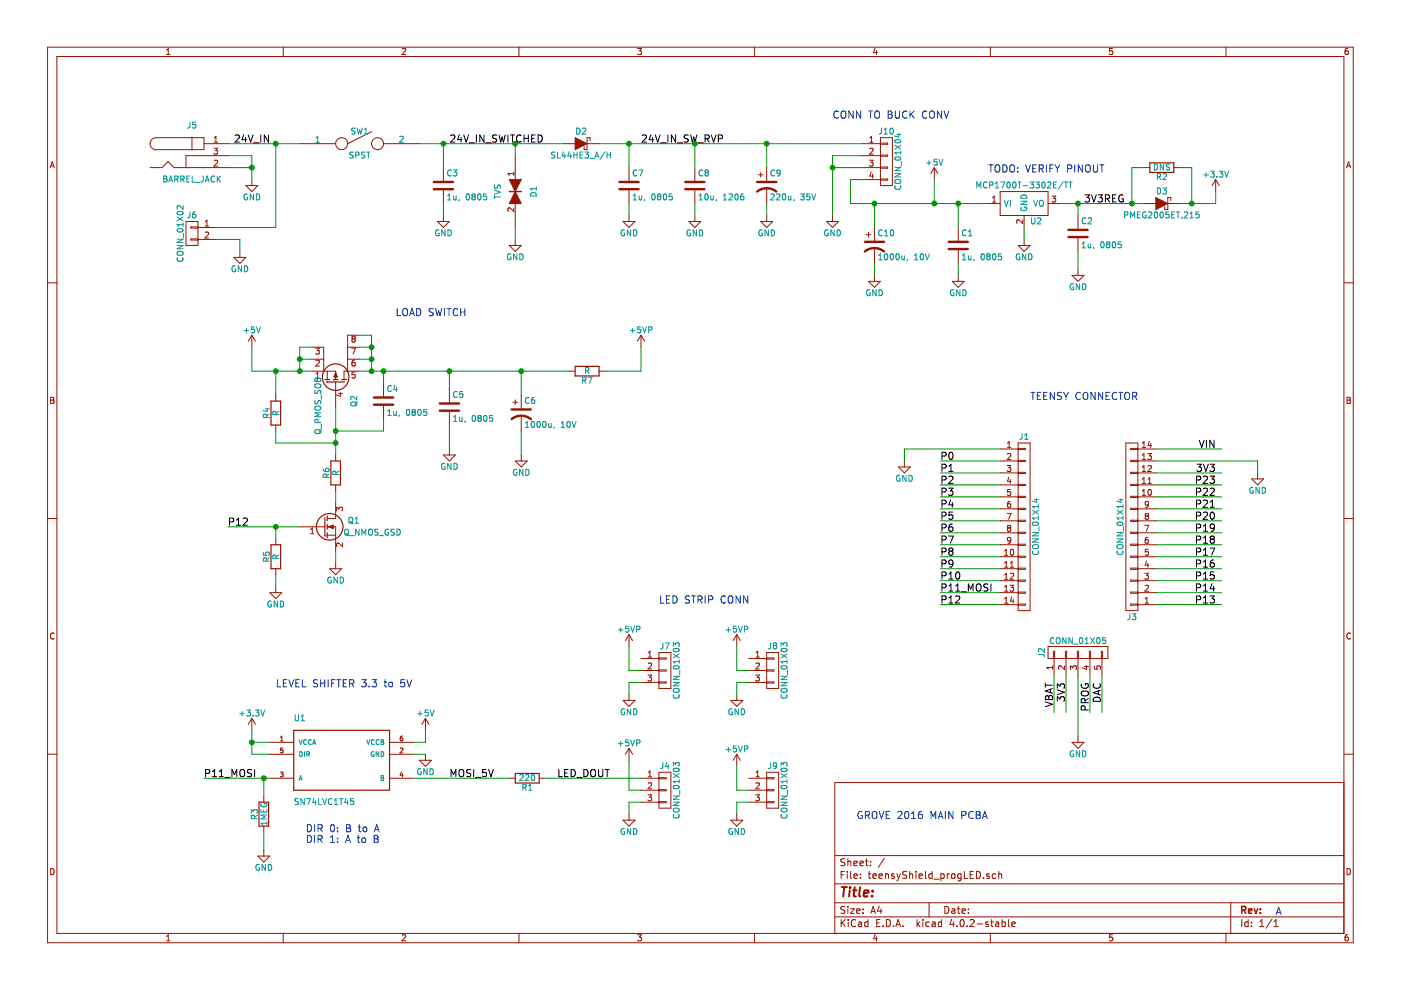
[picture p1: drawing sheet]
EESchema Schematic File Version 2
LIBS:teensyShield_progLED-rescue
LIBS:power
LIBS:device
LIBS:transistors
LIBS:conn
LIBS:linear
LIBS:regul
LIBS:74xx
LIBS:cmos4000
LIBS:adc-dac
LIBS:memory
LIBS:xilinx
LIBS:microcontrollers
LIBS:dsp
LIBS:microchip
LIBS:analog_switches
LIBS:motorola
LIBS:texas
LIBS:intel
LIBS:audio
LIBS:interface
LIBS:digital-audio
LIBS:philips
LIBS:display
LIBS:cypress
LIBS:siliconi
LIBS:opto
LIBS:atmel
LIBS:contrib
LIBS:valves
LIBS:SN74LVC1T45
LIBS:DiscreteSemiCustom
LIBS:teensyShield_progLED-cache
EELAYER 25 0
EELAYER END
$Descr A4 11693 8268
encoding utf-8
Sheet 1 1
Title ""
Date ""
Rev ""
Comp ""
Comment1 ""
Comment2 ""
Comment3 ""
Comment4 ""
$EndDescr
$Comp
L CONN_01X14 J1
U 1 1
P 8550 4400
F 0 "J1" H 8550 5150 50  0000 C CNN
F 1 "CONN_01X14" V 8650 4400 50  0000 C CNN
F 2 "Pin_Headers:Pin_Header_Straight_1x14" H 8550 4400 50  0001 C CNN
F 3 "" H 8550 4400 50  0000 C CNN
	1    8550 4400
	1    0    0    -1  
$EndComp
$Comp
L CONN_01X14 J3
U 1 1
P 9450 4400
F 0 "J3" H 9450 5150 50  0000 C CNN
F 1 "CONN_01X14" V 9550 4400 50  0000 C CNN
F 2 "Pin_Headers:Pin_Header_Straight_1x14" H 9450 4400 50  0001 C CNN
F 3 "" H 9450 4400 50  0000 C CNN
	1    9450 4400
	-1   0    0    1   
$EndComp
$Comp
L CONN_01X05 J2
U 1 1
P 9000 5450
F 0 "J2" H 9000 5750 50  0000 C CNN
F 1 "CONN_01X05" V 9100 5450 50  0000 C CNN
F 2 "Pin_Headers:Pin_Header_Straight_1x05" H 9000 5450 50  0001 C CNN
F 3 "" H 9000 5450 50  0000 C CNN
	1    9000 5450
	0    -1   -1   0   
$EndComp
Text Label 7850 3850 0    60   ~ 0
P0
Text Label 7850 3950 0    60   ~ 0
P1
Text Label 7850 4050 0    60   ~ 0
P2
Text Label 7850 4150 0    60   ~ 0
P3
Text Label 7850 4250 0    60   ~ 0
P4
Text Label 7850 4350 0    60   ~ 0
P5
Text Label 7850 4450 0    60   ~ 0
P6
Text Label 7850 4550 0    60   ~ 0
P7
Text Label 7850 4650 0    60   ~ 0
P8
Text Label 7850 4750 0    60   ~ 0
P9
Text Label 7850 4850 0    60   ~ 0
P10
Text Label 7850 4950 0    60   ~ 0
P11_MOSI
Text Label 7850 5050 0    60   ~ 0
P12
Text Label 10150 5050 2    60   ~ 0
P13
Text Label 10150 4950 2    60   ~ 0
P14
Text Label 10150 4850 2    60   ~ 0
P15
Text Label 10150 4750 2    60   ~ 0
P16
Text Label 10150 4650 2    60   ~ 0
P17
Text Label 10150 4550 2    60   ~ 0
P18
Text Label 10150 4450 2    60   ~ 0
P19
Text Label 10150 4350 2    60   ~ 0
P20
Text Label 10150 4250 2    60   ~ 0
P21
Text Label 10150 4150 2    60   ~ 0
P22
Text Label 10150 4050 2    60   ~ 0
P23
Text Label 10150 3950 2    60   ~ 0
3V3
Text Label 10150 3750 2    60   ~ 0
VIN
Text Label 8800 5700 3    60   ~ 0
VBAT
Text Label 8900 5700 3    60   ~ 0
3V3
Text Label 9100 5700 3    60   ~ 0
PROG
Text Label 9200 5700 3    60   ~ 0
DAC
$Comp
L CONN_01X03 J4
U 1 1
P 5550 6600
F 0 "J4" H 5550 6800 50  0000 C CNN
F 1 "CONN_01X03" V 5650 6600 50  0000 C CNN
F 2 "Pin_Headers:Pin_Header_Straight_1x03" H 5550 6600 50  0001 C CNN
F 3 "" H 5550 6600 50  0000 C CNN
	1    5550 6600
	1    0    0    -1  
$EndComp
$Comp
L +5V #PWR01
U 1 1
P 3550 6100
F 0 "#PWR01" H 3550 5950 50  0001 C CNN
F 1 "+5V" H 3550 6240 50  0000 C CNN
F 2 "" H 3550 6100 50  0000 C CNN
F 3 "" H 3550 6100 50  0000 C CNN
	1    3550 6100
	1    0    0    -1  
$EndComp
Text Label 4650 6500 0    60   ~ 0
LED_DOUT
$Comp
L R R1
U 1 1
P 4400 6500
F 0 "R1" V 4480 6500 50  0000 C CNN
F 1 "220" V 4400 6500 50  0000 C CNN
F 2 "Resistors_SMD:R_0805_HandSoldering" V 4330 6500 50  0001 C CNN
F 3 "" H 4400 6500 50  0000 C CNN
	1    4400 6500
	0    1    1    0   
$EndComp
Text Label 1700 6500 0    60   ~ 0
P11_MOSI
$Comp
L GND #PWR02
U 1 1
P 7550 3850
F 0 "#PWR02" H 7550 3600 50  0001 C CNN
F 1 "GND" H 7550 3700 50  0000 C CNN
F 2 "" H 7550 3850 50  0000 C CNN
F 3 "" H 7550 3850 50  0000 C CNN
	1    7550 3850
	1    0    0    -1  
$EndComp
$Comp
L SN74LVC1T45 U1
U 1 1
P 2850 6300
F 0 "U1" H 2450 6600 50  0000 L CNN
F 1 "SN74LVC1T45" H 2450 5900 50  0000 L CNN
F 2 "TO_SOT_Packages_SMD:SOT-23-6" H 2850 6300 50  0001 L CNN
F 3 "" H 2850 6300 60  0000 C CNN
	1    2850 6300
	1    0    0    -1  
$EndComp
$Comp
L GND #PWR03
U 1 1
P 3550 6300
F 0 "#PWR03" H 3550 6050 50  0001 C CNN
F 1 "GND" H 3550 6150 50  0000 C CNN
F 2 "" H 3550 6300 50  0000 C CNN
F 3 "" H 3550 6300 50  0000 C CNN
	1    3550 6300
	1    0    0    -1  
$EndComp
$Comp
L +3.3V #PWR04
U 1 1
P 2100 6100
F 0 "#PWR04" H 2100 5950 50  0001 C CNN
F 1 "+3.3V" H 2100 6240 50  0000 C CNN
F 2 "" H 2100 6100 50  0000 C CNN
F 3 "" H 2100 6100 50  0000 C CNN
	1    2100 6100
	1    0    0    -1  
$EndComp
Text Notes 2550 7050 0    60   ~ 0
DIR 0: B to A\nDIR 1: A to B
$Comp
L GND #PWR05
U 1 1
P 5250 6800
F 0 "#PWR05" H 5250 6550 50  0001 C CNN
F 1 "GND" H 5250 6650 50  0000 C CNN
F 2 "" H 5250 6800 50  0000 C CNN
F 3 "" H 5250 6800 50  0000 C CNN
	1    5250 6800
	1    0    0    -1  
$EndComp
Text Label 3750 6500 0    60   ~ 0
MOSI_5V
$Comp
L MCP1754ST-3302E/MB U2
U 1 1
P 8550 1700
F 0 "U2" H 8650 1550 50  0000 C CNN
F 1 "MCP1700T-3302E/TT" H 8550 1850 50  0000 C CNN
F 2 "TO_SOT_Packages_SMD:SOT-23" H 8550 1700 50  0001 C CNN
F 3 "" H 8550 1700 50  0000 C CNN
	1    8550 1700
	1    0    0    -1  
$EndComp
$Comp
L BARREL_JACK J5
U 1 1
P 1600 1300
F 0 "J5" H 1600 1550 50  0000 C CNN
F 1 "BARREL_JACK" H 1600 1100 50  0000 C CNN
F 2 "" H 1600 1300 50  0001 C CNN
F 3 "" H 1600 1300 50  0000 C CNN
	1    1600 1300
	1    0    0    -1  
$EndComp
$Comp
L C C1
U 1 1
P 8000 2050
F 0 "C1" H 8025 2150 50  0000 L CNN
F 1 "1u, 0805" H 8025 1950 50  0000 L CNN
F 2 "Capacitors_SMD:C_0805_HandSoldering" H 8038 1900 50  0001 C CNN
F 3 "" H 8000 2050 50  0000 C CNN
	1    8000 2050
	1    0    0    -1  
$EndComp
Text Notes 2300 5750 0    60   ~ 0
LEVEL SHIFTER 3.3 to 5V
Text Notes 8250 1450 0    60   ~ 0
TODO: VERIFY PINOUT
$Comp
L D_Schottky D3
U 1 1
P 9700 1700
F 0 "D3" H 9700 1800 50  0000 C CNN
F 1 "PMEG2005ET,215" H 9700 1600 50  0000 C CNN
F 2 "TO_SOT_Packages_SMD:SOT-23" H 9700 1700 50  0001 C CNN
F 3 "" H 9700 1700 50  0000 C CNN
	1    9700 1700
	-1   0    0    -1  
$EndComp
$Comp
L C C2
U 1 1
P 9000 1950
F 0 "C2" H 9025 2050 50  0000 L CNN
F 1 "1u, 0805" H 9025 1850 50  0000 L CNN
F 2 "Capacitors_SMD:C_0805_HandSoldering" H 9038 1800 50  0001 C CNN
F 3 "" H 9000 1950 50  0000 C CNN
	1    9000 1950
	1    0    0    -1  
$EndComp
$Comp
L GND #PWR06
U 1 1
P 8000 2300
F 0 "#PWR06" H 8000 2050 50  0001 C CNN
F 1 "GND" H 8000 2150 50  0000 C CNN
F 2 "" H 8000 2300 50  0000 C CNN
F 3 "" H 8000 2300 50  0000 C CNN
	1    8000 2300
	1    0    0    -1  
$EndComp
$Comp
L GND #PWR07
U 1 1
P 9000 2250
F 0 "#PWR07" H 9000 2000 50  0001 C CNN
F 1 "GND" H 9000 2100 50  0000 C CNN
F 2 "" H 9000 2250 50  0000 C CNN
F 3 "" H 9000 2250 50  0000 C CNN
	1    9000 2250
	1    0    0    -1  
$EndComp
$Comp
L GND #PWR08
U 1 1
P 8550 2000
F 0 "#PWR08" H 8550 1750 50  0001 C CNN
F 1 "GND" H 8550 1850 50  0000 C CNN
F 2 "" H 8550 2000 50  0000 C CNN
F 3 "" H 8550 2000 50  0000 C CNN
	1    8550 2000
	1    0    0    -1  
$EndComp
$Comp
L R R2
U 1 1
P 9700 1400
F 0 "R2" V 9780 1400 50  0000 C CNN
F 1 "DNS" V 9700 1400 50  0000 C CNN
F 2 "Resistors_SMD:R_0805_HandSoldering" V 9630 1400 50  0001 C CNN
F 3 "" H 9700 1400 50  0000 C CNN
	1    9700 1400
	0    1    1    0   
$EndComp
Text Label 9050 1700 0    60   ~ 0
3V3REG
$Comp
L +3.3V #PWR09
U 1 1
P 10150 1600
F 0 "#PWR09" H 10150 1450 50  0001 C CNN
F 1 "+3.3V" H 10150 1740 50  0000 C CNN
F 2 "" H 10150 1600 50  0000 C CNN
F 3 "" H 10150 1600 50  0000 C CNN
	1    10150 1600
	1    0    0    -1  
$EndComp
$Comp
L GND #PWR010
U 1 1
P 10500 3950
F 0 "#PWR010" H 10500 3700 50  0001 C CNN
F 1 "GND" H 10500 3800 50  0000 C CNN
F 2 "" H 10500 3950 50  0000 C CNN
F 3 "" H 10500 3950 50  0000 C CNN
	1    10500 3950
	1    0    0    -1  
$EndComp
$Comp
L GND #PWR011
U 1 1
P 9000 6150
F 0 "#PWR011" H 9000 5900 50  0001 C CNN
F 1 "GND" H 9000 6000 50  0000 C CNN
F 2 "" H 9000 6150 50  0000 C CNN
F 3 "" H 9000 6150 50  0000 C CNN
	1    9000 6150
	1    0    0    -1  
$EndComp
$Comp
L GND #PWR012
U 1 1
P 2100 1500
F 0 "#PWR012" H 2100 1250 50  0001 C CNN
F 1 "GND" H 2100 1350 50  0000 C CNN
F 2 "" H 2100 1500 50  0000 C CNN
F 3 "" H 2100 1500 50  0000 C CNN
	1    2100 1500
	1    0    0    -1  
$EndComp
$Comp
L GND #PWR013
U 1 1
P 4300 2000
F 0 "#PWR013" H 4300 1750 50  0001 C CNN
F 1 "GND" H 4300 1850 50  0000 C CNN
F 2 "" H 4300 2000 50  0000 C CNN
F 3 "" H 4300 2000 50  0000 C CNN
	1    4300 2000
	1    0    0    -1  
$EndComp
$Comp
L R R3
U 1 1
P 2200 6800
F 0 "R3" V 2280 6800 50  0000 C CNN
F 1 "1MEG" V 2200 6800 50  0000 C CNN
F 2 "Resistors_SMD:R_0805_HandSoldering" V 2130 6800 50  0001 C CNN
F 3 "" H 2200 6800 50  0000 C CNN
	1    2200 6800
	-1   0    0    1   
$EndComp
$Comp
L GND #PWR014
U 1 1
P 2200 7100
F 0 "#PWR014" H 2200 6850 50  0001 C CNN
F 1 "GND" H 2200 6950 50  0000 C CNN
F 2 "" H 2200 7100 50  0000 C CNN
F 3 "" H 2200 7100 50  0000 C CNN
	1    2200 7100
	1    0    0    -1  
$EndComp
$Comp
L CONN_01X02 J6
U 1 1
P 1600 1950
F 0 "J6" H 1600 2100 50  0000 C CNN
F 1 "CONN_01X02" V 1700 1950 50  0000 C CNN
F 2 "Pin_Headers:Pin_Header_Straight_1x02" H 1600 1950 50  0001 C CNN
F 3 "" H 1600 1950 50  0000 C CNN
	1    1600 1950
	-1   0    0    -1  
$EndComp
$Comp
L GND #PWR015
U 1 1
P 2000 2100
F 0 "#PWR015" H 2000 1850 50  0001 C CNN
F 1 "GND" H 2000 1950 50  0000 C CNN
F 2 "" H 2000 2100 50  0000 C CNN
F 3 "" H 2000 2100 50  0000 C CNN
	1    2000 2100
	1    0    0    -1  
$EndComp
$Comp
L D_Schottky D2
U 1 1
P 4850 1200
F 0 "D2" H 4850 1300 50  0000 C CNN
F 1 "SL44HE3_A/H" H 4850 1100 50  0000 C CNN
F 2 "Diodes_SMD:DO-214AB_Handsoldering" H 4850 1200 50  0001 C CNN
F 3 "" H 4850 1200 50  0000 C CNN
	1    4850 1200
	-1   0    0    -1  
$EndComp
$Comp
L C C3
U 1 1
P 3700 1550
F 0 "C3" H 3725 1650 50  0000 L CNN
F 1 "1u, 0805" H 3725 1450 50  0000 L CNN
F 2 "Capacitors_SMD:C_0805_HandSoldering" H 3738 1400 50  0001 C CNN
F 3 "" H 3700 1550 50  0000 C CNN
	1    3700 1550
	1    0    0    -1  
$EndComp
$Comp
L GND #PWR016
U 1 1
P 3700 1800
F 0 "#PWR016" H 3700 1550 50  0001 C CNN
F 1 "GND" H 3700 1650 50  0000 C CNN
F 2 "" H 3700 1800 50  0000 C CNN
F 3 "" H 3700 1800 50  0000 C CNN
	1    3700 1800
	1    0    0    -1  
$EndComp
$Comp
L TVS D1
U 1 1
P 4300 1600
F 0 "D1" H 4300 1750 50  0000 C CNN
F 1 "TVS" H 4300 1450 50  0000 C CNN
F 2 "Diodes_SMD:DO-214AB_Handsoldering" H 4300 1600 50  0001 C CNN
F 3 "" H 4300 1600 50  0000 C CNN
F 4 "SMCJ24CA" H 4300 1600 60  0001 C CNN "MFG_PN"
	1    4300 1600
	0    1    1    0   
$EndComp
$Comp
L SPST SW1
U 1 1
P 3000 1200
F 0 "SW1" H 3000 1300 50  0000 C CNN
F 1 "SPST" H 3000 1100 50  0000 C CNN
F 2 "Resistors_SMD:R_0805_HandSoldering" H 3000 1200 50  0001 C CNN
F 3 "" H 3000 1200 50  0000 C CNN
	1    3000 1200
	1    0    0    -1  
$EndComp
$Comp
L C C7
U 1 1
P 5250 1550
F 0 "C7" H 5275 1650 50  0000 L CNN
F 1 "1u, 0805" H 5275 1450 50  0000 L CNN
F 2 "Capacitors_SMD:C_0805_HandSoldering" H 5288 1400 50  0001 C CNN
F 3 "" H 5250 1550 50  0000 C CNN
	1    5250 1550
	1    0    0    -1  
$EndComp
$Comp
L GND #PWR017
U 1 1
P 5250 1800
F 0 "#PWR017" H 5250 1550 50  0001 C CNN
F 1 "GND" H 5250 1650 50  0000 C CNN
F 2 "" H 5250 1800 50  0000 C CNN
F 3 "" H 5250 1800 50  0000 C CNN
	1    5250 1800
	1    0    0    -1  
$EndComp
$Comp
L C C8
U 1 1
P 5800 1550
F 0 "C8" H 5825 1650 50  0000 L CNN
F 1 "10u, 1206" H 5825 1450 50  0000 L CNN
F 2 "Capacitors_SMD:C_0805_HandSoldering" H 5838 1400 50  0001 C CNN
F 3 "" H 5800 1550 50  0000 C CNN
	1    5800 1550
	1    0    0    -1  
$EndComp
$Comp
L GND #PWR018
U 1 1
P 5800 1800
F 0 "#PWR018" H 5800 1550 50  0001 C CNN
F 1 "GND" H 5800 1650 50  0000 C CNN
F 2 "" H 5800 1800 50  0000 C CNN
F 3 "" H 5800 1800 50  0000 C CNN
	1    5800 1800
	1    0    0    -1  
$EndComp
$Comp
L CP1 C9
U 1 1
P 6400 1550
F 0 "C9" H 6425 1650 50  0000 L CNN
F 1 "220u, 35V" H 6425 1450 50  0000 L CNN
F 2 "Capacitors_SMD:c_elec_8x10" H 6400 1550 50  0001 C CNN
F 3 "" H 6400 1550 50  0000 C CNN
F 4 "EEE-1VA221UP" H 6400 1550 60  0001 C CNN "MFG_PN"
	1    6400 1550
	1    0    0    -1  
$EndComp
$Comp
L GND #PWR019
U 1 1
P 6400 1800
F 0 "#PWR019" H 6400 1550 50  0001 C CNN
F 1 "GND" H 6400 1650 50  0000 C CNN
F 2 "" H 6400 1800 50  0000 C CNN
F 3 "" H 6400 1800 50  0000 C CNN
	1    6400 1800
	1    0    0    -1  
$EndComp
$Comp
L CONN_01X04 J10
U 1 1
P 7400 1350
F 0 "J10" H 7400 1600 50  0000 C CNN
F 1 "CONN_01X04" V 7500 1350 50  0000 C CNN
F 2 "Pin_Headers:Pin_Header_Straight_1x04" H 7400 1350 50  0001 C CNN
F 3 "" H 7400 1350 50  0000 C CNN
	1    7400 1350
	1    0    0    -1  
$EndComp
$Comp
L +5V #PWR020
U 1 1
P 7800 1500
F 0 "#PWR020" H 7800 1350 50  0001 C CNN
F 1 "+5V" H 7800 1640 50  0000 C CNN
F 2 "" H 7800 1500 50  0000 C CNN
F 3 "" H 7800 1500 50  0000 C CNN
	1    7800 1500
	1    0    0    -1  
$EndComp
$Comp
L GND #PWR021
U 1 1
P 6950 1800
F 0 "#PWR021" H 6950 1550 50  0001 C CNN
F 1 "GND" H 6950 1650 50  0000 C CNN
F 2 "" H 6950 1800 50  0000 C CNN
F 3 "" H 6950 1800 50  0000 C CNN
	1    6950 1800
	1    0    0    -1  
$EndComp
Text Notes 6950 1000 0    60   ~ 0
CONN TO BUCK CONV
$Comp
L CP1 C10
U 1 1
P 7300 2050
F 0 "C10" H 7325 2150 50  0000 L CNN
F 1 "1000u, 10V" H 7325 1950 50  0000 L CNN
F 2 "Capacitors_SMD:c_elec_10x10" H 7300 2050 50  0001 C CNN
F 3 "" H 7300 2050 50  0000 C CNN
F 4 "EEE-1AA102P" H 7300 2050 60  0001 C CNN "MFG_PN"
	1    7300 2050
	1    0    0    -1  
$EndComp
$Comp
L GND #PWR022
U 1 1
P 7300 2300
F 0 "#PWR022" H 7300 2050 50  0001 C CNN
F 1 "GND" H 7300 2150 50  0000 C CNN
F 2 "" H 7300 2300 50  0000 C CNN
F 3 "" H 7300 2300 50  0000 C CNN
	1    7300 2300
	1    0    0    -1  
$EndComp
Text Label 1950 1200 0    60   ~ 0
24V_IN
Text Label 3750 1200 0    60   ~ 0
24V_IN_SWITCHED
Text Label 5350 1200 0    60   ~ 0
24V_IN_SW_RVP
Text Notes 5500 5050 0    60   ~ 0
LED STRIP CONN
$Comp
L Q_PMOS_SO8 Q2
U 1 1
P 2800 3200
F 0 "Q2" H 2700 3350 50  0000 R CNN
F 1 "Q_PMOS_SO8" H 2850 3050 50  0000 R CNN
F 2 "Housings_SOIC:SOIC-8_3.9x4.9mm_Pitch1.27mm" H 3000 3300 50  0001 C CNN
F 3 "" H 2800 3200 50  0000 C CNN
	1    2800 3200
	0    1    -1   0   
$EndComp
$Comp
L CP1 C6
U 1 1
P 4350 3450
F 0 "C6" H 4375 3550 50  0000 L CNN
F 1 "1000u, 10V" H 4375 3350 50  0000 L CNN
F 2 "Capacitors_SMD:c_elec_10x10" H 4350 3450 50  0001 C CNN
F 3 "" H 4350 3450 50  0000 C CNN
F 4 "EEE-1AA102P" H 4350 3450 60  0001 C CNN "MFG_PN"
	1    4350 3450
	1    0    0    -1  
$EndComp
$Comp
L R R7
U 1 1
P 4900 3100
F 0 "R7" V 4980 3100 50  0000 C CNN
F 1 "R" V 4900 3100 50  0000 C CNN
F 2 "Resistors_SMD:R_0805_HandSoldering" V 4830 3100 50  0001 C CNN
F 3 "" H 4900 3100 50  0000 C CNN
	1    4900 3100
	0    1    1    0   
$EndComp
$Comp
L +5VP #PWR023
U 1 1
P 5350 2900
F 0 "#PWR023" H 5350 2750 50  0001 C CNN
F 1 "+5VP" H 5350 3040 50  0000 C CNN
F 2 "" H 5350 2900 50  0000 C CNN
F 3 "" H 5350 2900 50  0000 C CNN
	1    5350 2900
	1    0    0    -1  
$EndComp
$Comp
L GND #PWR024
U 1 1
P 4350 3800
F 0 "#PWR024" H 4350 3550 50  0001 C CNN
F 1 "GND" H 4350 3650 50  0000 C CNN
F 2 "" H 4350 3800 50  0000 C CNN
F 3 "" H 4350 3800 50  0000 C CNN
	1    4350 3800
	1    0    0    -1  
$EndComp
$Comp
L +5VP #PWR025
U 1 1
P 5250 6350
F 0 "#PWR025" H 5250 6200 50  0001 C CNN
F 1 "+5VP" H 5250 6490 50  0000 C CNN
F 2 "" H 5250 6350 50  0000 C CNN
F 3 "" H 5250 6350 50  0000 C CNN
	1    5250 6350
	1    0    0    -1  
$EndComp
$Comp
L +5V #PWR026
U 1 1
P 2100 2900
F 0 "#PWR026" H 2100 2750 50  0001 C CNN
F 1 "+5V" H 2100 3040 50  0000 C CNN
F 2 "" H 2100 2900 50  0000 C CNN
F 3 "" H 2100 2900 50  0000 C CNN
	1    2100 2900
	1    0    0    -1  
$EndComp
$Comp
L R R4
U 1 1
P 2300 3450
F 0 "R4" V 2380 3450 50  0000 C CNN
F 1 "R" V 2300 3450 50  0000 C CNN
F 2 "Resistors_SMD:R_0805_HandSoldering" V 2230 3450 50  0001 C CNN
F 3 "" H 2300 3450 50  0000 C CNN
	1    2300 3450
	-1   0    0    1   
$EndComp
Wire Wire Line
	7850 3850 8350 3850
Wire Wire Line
	7850 3950 8350 3950
Wire Wire Line
	7850 4050 8350 4050
Wire Wire Line
	7850 4150 8350 4150
Wire Wire Line
	7850 4250 8350 4250
Wire Wire Line
	7850 4350 8350 4350
Wire Wire Line
	7850 4450 8350 4450
Wire Wire Line
	7850 4550 8350 4550
Wire Wire Line
	7850 4650 8350 4650
Wire Wire Line
	7850 4750 8350 4750
Wire Wire Line
	7850 4850 8350 4850
Wire Wire Line
	7850 4950 8350 4950
Wire Wire Line
	7850 5050 8350 5050
Wire Wire Line
	9650 5050 10200 5050
Wire Wire Line
	9650 4950 10200 4950
Wire Wire Line
	9650 4850 10200 4850
Wire Wire Line
	9650 4750 10200 4750
Wire Wire Line
	9650 4650 10200 4650
Wire Wire Line
	9650 4550 10200 4550
Wire Wire Line
	9650 4450 10200 4450
Wire Wire Line
	9650 4350 10200 4350
Wire Wire Line
	9650 4250 10200 4250
Wire Wire Line
	9650 4150 10200 4150
Wire Wire Line
	9650 4050 10200 4050
Wire Wire Line
	9650 3950 10200 3950
Wire Wire Line
	9650 3850 10500 3850
Wire Wire Line
	8800 5950 8800 5650
Wire Wire Line
	8900 5950 8900 5650
Wire Wire Line
	9000 5650 9000 6150
Wire Wire Line
	9100 5950 9100 5650
Wire Wire Line
	9200 5950 9200 5650
Wire Wire Line
	9650 3750 10200 3750
Wire Wire Line
	4550 6500 5350 6500
Wire Wire Line
	1700 6500 2250 6500
Wire Wire Line
	8350 3750 7550 3750
Wire Wire Line
	7550 3750 7550 3850
Wire Wire Line
	3450 6500 4250 6500
Wire Wire Line
	3450 6300 3550 6300
Wire Wire Line
	3450 6200 3550 6200
Wire Wire Line
	2100 6200 2250 6200
Wire Wire Line
	2100 6300 2250 6300
Wire Wire Line
	2100 6100 2100 6300
Wire Wire Line
	3550 6200 3550 6100
Connection ~ 2100 6200
Wire Wire Line
	5350 6600 5250 6600
Wire Wire Line
	5250 6600 5250 6350
Wire Wire Line
	5350 6700 5250 6700
Wire Wire Line
	5250 6700 5250 6800
Wire Wire Line
	7100 1700 8250 1700
Wire Wire Line
	8000 2200 8000 2300
Wire Wire Line
	8850 1700 9550 1700
Wire Wire Line
	9000 1700 9000 1800
Wire Wire Line
	9000 2100 9000 2250
Wire Wire Line
	8550 1900 8550 2000
Connection ~ 9000 1700
Wire Wire Line
	9550 1400 9450 1400
Wire Wire Line
	9450 1400 9450 1700
Connection ~ 9450 1700
Wire Wire Line
	9850 1700 10150 1700
Wire Wire Line
	9950 1700 9950 1400
Wire Wire Line
	9950 1400 9850 1400
Wire Wire Line
	10150 1700 10150 1600
Connection ~ 9950 1700
Wire Wire Line
	10500 3850 10500 3950
Wire Wire Line
	1900 1300 2100 1300
Wire Wire Line
	2100 1300 2100 1500
Wire Wire Line
	1900 1400 2100 1400
Connection ~ 2100 1400
Wire Wire Line
	4300 1200 4300 1300
Wire Wire Line
	2200 6650 2200 6500
Connection ~ 2200 6500
Wire Wire Line
	2200 6950 2200 7100
Wire Wire Line
	1800 2000 2000 2000
Wire Wire Line
	2000 2000 2000 2100
Wire Wire Line
	1800 1900 2300 1900
Wire Wire Line
	2300 1900 2300 1200
Connection ~ 2300 1200
Connection ~ 4300 1200
Wire Wire Line
	3700 1700 3700 1800
Wire Wire Line
	3700 1400 3700 1200
Connection ~ 3700 1200
Wire Wire Line
	4300 1900 4300 2000
Wire Wire Line
	1900 1200 2500 1200
Wire Wire Line
	3500 1200 4700 1200
Wire Wire Line
	5250 1200 5250 1400
Wire Wire Line
	5000 1200 7200 1200
Wire Wire Line
	5800 1200 5800 1400
Connection ~ 5250 1200
Wire Wire Line
	5800 1700 5800 1800
Wire Wire Line
	5250 1700 5250 1800
Wire Wire Line
	6400 1200 6400 1400
Connection ~ 5800 1200
Wire Wire Line
	6400 1700 6400 1800
Connection ~ 6400 1200
Wire Wire Line
	7200 1500 7100 1500
Wire Wire Line
	7100 1500 7100 1700
Wire Wire Line
	7800 1700 7800 1500
Wire Wire Line
	6950 1300 6950 1800
Wire Wire Line
	6950 1300 7200 1300
Wire Wire Line
	7200 1400 6950 1400
Connection ~ 6950 1400
Connection ~ 7800 1700
Wire Wire Line
	7300 1900 7300 1700
Connection ~ 7300 1700
Wire Wire Line
	7300 2200 7300 2300
Wire Wire Line
	8000 1900 8000 1700
Connection ~ 8000 1700
Wire Wire Line
	5050 3100 5350 3100
Wire Wire Line
	5350 3100 5350 2900
Wire Wire Line
	3000 3100 4750 3100
Wire Wire Line
	3100 3000 3000 3000
Wire Wire Line
	3100 2800 3100 3100
Connection ~ 3100 3100
Wire Wire Line
	3000 2900 3100 2900
Connection ~ 3100 3000
Wire Wire Line
	3000 2800 3100 2800
Connection ~ 3100 2900
Wire Wire Line
	4350 3800 4350 3600
Wire Wire Line
	2500 3100 2500 2900
Wire Wire Line
	2500 2900 2600 2900
Wire Wire Line
	2600 3000 2500 3000
Connection ~ 2500 3000
Connection ~ 2500 3100
Wire Wire Line
	2100 2900 2100 3100
Wire Wire Line
	2100 3100 2600 3100
Wire Wire Line
	2300 3300 2300 3100
Connection ~ 2300 3100
$Comp
L Q_NMOS_GSD Q1
U 1 1
P 2700 4400
F 0 "Q1" H 3000 4450 50  0000 R CNN
F 1 "Q_NMOS_GSD" H 3350 4350 50  0000 R CNN
F 2 "TO_SOT_Packages_SMD:SOT-23_Handsoldering" H 2900 4500 50  0001 C CNN
F 3 "" H 2700 4400 50  0000 C CNN
F 4 "2N7002-7-F" H 2700 4400 60  0001 C CNN "MFG_PN"
	1    2700 4400
	1    0    0    -1  
$EndComp
Wire Wire Line
	2300 3600 2300 3700
Wire Wire Line
	2300 3700 2800 3700
Wire Wire Line
	2800 3400 2800 3800
$Comp
L R R6
U 1 1
P 2800 3950
F 0 "R6" V 2880 3950 50  0000 C CNN
F 1 "R" V 2800 3950 50  0000 C CNN
F 2 "Resistors_SMD:R_0805_HandSoldering" V 2730 3950 50  0001 C CNN
F 3 "" H 2800 3950 50  0000 C CNN
	1    2800 3950
	-1   0    0    1   
$EndComp
$Comp
L GND #PWR027
U 1 1
P 2800 4700
F 0 "#PWR027" H 2800 4450 50  0001 C CNN
F 1 "GND" H 2800 4550 50  0000 C CNN
F 2 "" H 2800 4700 50  0000 C CNN
F 3 "" H 2800 4700 50  0000 C CNN
	1    2800 4700
	1    0    0    -1  
$EndComp
Connection ~ 2800 3700
Wire Wire Line
	2800 4100 2800 4200
Wire Wire Line
	2800 4600 2800 4700
$Comp
L R R5
U 1 1
P 2300 4650
F 0 "R5" V 2380 4650 50  0000 C CNN
F 1 "R" V 2300 4650 50  0000 C CNN
F 2 "Resistors_SMD:R_0805_HandSoldering" V 2230 4650 50  0001 C CNN
F 3 "" H 2300 4650 50  0000 C CNN
	1    2300 4650
	-1   0    0    1   
$EndComp
$Comp
L GND #PWR028
U 1 1
P 2300 4900
F 0 "#PWR028" H 2300 4650 50  0001 C CNN
F 1 "GND" H 2300 4750 50  0000 C CNN
F 2 "" H 2300 4900 50  0000 C CNN
F 3 "" H 2300 4900 50  0000 C CNN
	1    2300 4900
	1    0    0    -1  
$EndComp
Wire Wire Line
	2300 4500 2300 4400
Wire Wire Line
	1900 4400 2500 4400
Wire Wire Line
	2300 4800 2300 4900
Connection ~ 2300 4400
Text Label 1900 4400 0    60   ~ 0
P12
$Comp
L C C5
U 1 1
P 3750 3400
F 0 "C5" H 3775 3500 50  0000 L CNN
F 1 "1u, 0805" H 3775 3300 50  0000 L CNN
F 2 "Capacitors_SMD:C_0805_HandSoldering" H 3788 3250 50  0001 C CNN
F 3 "" H 3750 3400 50  0000 C CNN
	1    3750 3400
	1    0    0    -1  
$EndComp
$Comp
L GND #PWR029
U 1 1
P 3750 3750
F 0 "#PWR029" H 3750 3500 50  0001 C CNN
F 1 "GND" H 3750 3600 50  0000 C CNN
F 2 "" H 3750 3750 50  0000 C CNN
F 3 "" H 3750 3750 50  0000 C CNN
	1    3750 3750
	1    0    0    -1  
$EndComp
Wire Wire Line
	3750 3250 3750 3100
Wire Wire Line
	3750 3550 3750 3750
Connection ~ 3750 3100
$Comp
L C C4
U 1 1
P 3200 3350
F 0 "C4" H 3225 3450 50  0000 L CNN
F 1 "1u, 0805" H 3225 3250 50  0000 L CNN
F 2 "Capacitors_SMD:C_0805_HandSoldering" H 3238 3200 50  0001 C CNN
F 3 "" H 3200 3350 50  0000 C CNN
	1    3200 3350
	1    0    0    -1  
$EndComp
Wire Wire Line
	3200 3500 3200 3600
Wire Wire Line
	3200 3600 2800 3600
Connection ~ 2800 3600
Wire Wire Line
	3200 3200 3200 3100
Connection ~ 3200 3100
Wire Wire Line
	4350 3300 4350 3100
Connection ~ 4350 3100
$Comp
L CONN_01X03 J7
U 1 1
P 5550 5600
F 0 "J7" H 5550 5800 50  0000 C CNN
F 1 "CONN_01X03" V 5650 5600 50  0000 C CNN
F 2 "Pin_Headers:Pin_Header_Straight_1x03" H 5550 5600 50  0001 C CNN
F 3 "" H 5550 5600 50  0000 C CNN
	1    5550 5600
	1    0    0    -1  
$EndComp
$Comp
L GND #PWR030
U 1 1
P 5250 5800
F 0 "#PWR030" H 5250 5550 50  0001 C CNN
F 1 "GND" H 5250 5650 50  0000 C CNN
F 2 "" H 5250 5800 50  0000 C CNN
F 3 "" H 5250 5800 50  0000 C CNN
	1    5250 5800
	1    0    0    -1  
$EndComp
$Comp
L +5VP #PWR031
U 1 1
P 5250 5400
F 0 "#PWR031" H 5250 5250 50  0001 C CNN
F 1 "+5VP" H 5250 5540 50  0000 C CNN
F 2 "" H 5250 5400 50  0000 C CNN
F 3 "" H 5250 5400 50  0000 C CNN
	1    5250 5400
	1    0    0    -1  
$EndComp
Wire Wire Line
	5250 5400 5250 5600
Wire Wire Line
	5350 5700 5250 5700
Wire Wire Line
	5250 5700 5250 5800
Text Notes 8600 3350 0    60   ~ 0
TEENSY CONNECTOR
Text Notes 3300 2650 0    60   ~ 0
LOAD SWITCH
$Comp
L CONN_01X03 J8
U 1 1
P 6450 5600
F 0 "J8" H 6450 5800 50  0000 C CNN
F 1 "CONN_01X03" V 6550 5600 50  0000 C CNN
F 2 "Pin_Headers:Pin_Header_Straight_1x03" H 6450 5600 50  0001 C CNN
F 3 "" H 6450 5600 50  0000 C CNN
	1    6450 5600
	1    0    0    -1  
$EndComp
$Comp
L CONN_01X03 J9
U 1 1
P 6450 6600
F 0 "J9" H 6450 6800 50  0000 C CNN
F 1 "CONN_01X03" V 6550 6600 50  0000 C CNN
F 2 "Pin_Headers:Pin_Header_Straight_1x03" H 6450 6600 50  0001 C CNN
F 3 "" H 6450 6600 50  0000 C CNN
	1    6450 6600
	1    0    0    -1  
$EndComp
$Comp
L GND #PWR032
U 1 1
P 6150 6800
F 0 "#PWR032" H 6150 6550 50  0001 C CNN
F 1 "GND" H 6150 6650 50  0000 C CNN
F 2 "" H 6150 6800 50  0000 C CNN
F 3 "" H 6150 6800 50  0000 C CNN
	1    6150 6800
	1    0    0    -1  
$EndComp
$Comp
L GND #PWR033
U 1 1
P 6150 5800
F 0 "#PWR033" H 6150 5550 50  0001 C CNN
F 1 "GND" H 6150 5650 50  0000 C CNN
F 2 "" H 6150 5800 50  0000 C CNN
F 3 "" H 6150 5800 50  0000 C CNN
	1    6150 5800
	1    0    0    -1  
$EndComp
$Comp
L +5VP #PWR034
U 1 1
P 6150 5400
F 0 "#PWR034" H 6150 5250 50  0001 C CNN
F 1 "+5VP" H 6150 5540 50  0000 C CNN
F 2 "" H 6150 5400 50  0000 C CNN
F 3 "" H 6150 5400 50  0000 C CNN
	1    6150 5400
	1    0    0    -1  
$EndComp
$Comp
L +5VP #PWR035
U 1 1
P 6150 6400
F 0 "#PWR035" H 6150 6250 50  0001 C CNN
F 1 "+5VP" H 6150 6540 50  0000 C CNN
F 2 "" H 6150 6400 50  0000 C CNN
F 3 "" H 6150 6400 50  0000 C CNN
	1    6150 6400
	1    0    0    -1  
$EndComp
Wire Wire Line
	6250 5700 6150 5700
Wire Wire Line
	6150 5700 6150 5800
Wire Wire Line
	6150 5400 6150 5600
Wire Wire Line
	6150 6400 6150 6600
Wire Wire Line
	6250 6700 6150 6700
Wire Wire Line
	6150 6700 6150 6800
Text Notes 7150 6850 0    60   ~ 0
GROVE 2016 MAIN PCBA
Text Notes 10650 7650 0    60   ~ 0
A
Wire Wire Line
	6150 6600 6250 6600
Wire Wire Line
	6150 5600 6250 5600
Wire Wire Line
	5250 5600 5350 5600
$EndSCHEMATC
